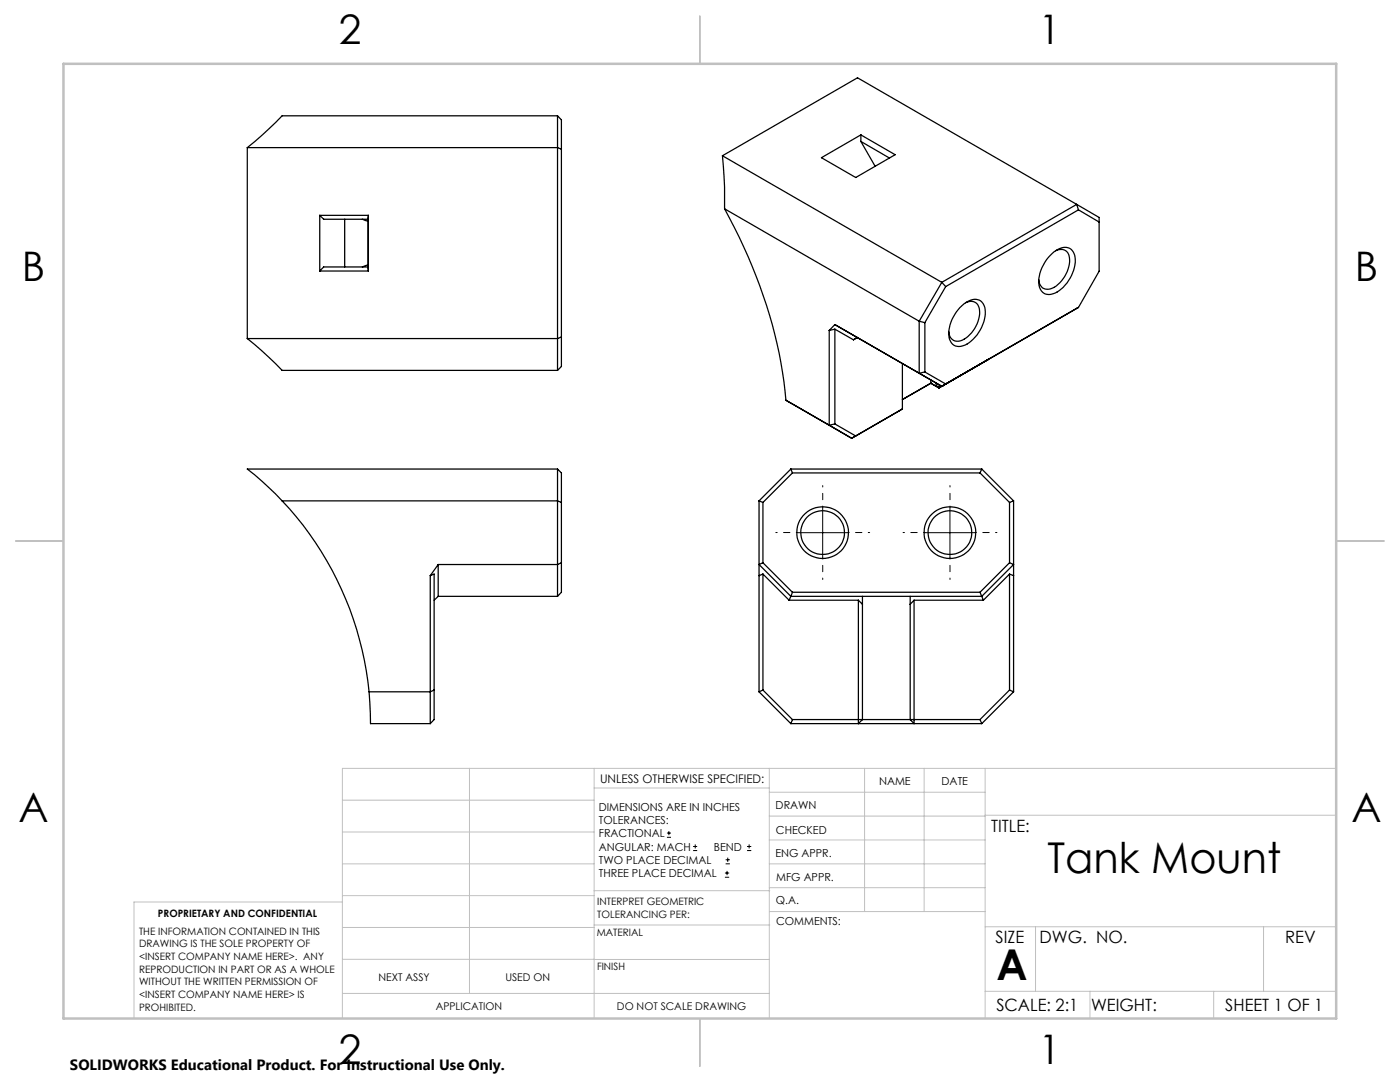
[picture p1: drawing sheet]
<svg xmlns="http://www.w3.org/2000/svg" width="279mm" height="216mm" viewBox="0 0 279 216" stroke-linecap="round" stroke-linejoin="round" font-family="sans-serif">
<g fill="none" stroke="#000" stroke-width=".2">
<path d="M159.2 106.3h10M164.2 101.3v10M184.6 106.3h10M189.6 101.3v10M133.1 167.1h.8M133.1 166.2h.8M133.5 165.8v.9M138.3 169.7h.8M138.3 168.9h.8M138.7 168.5v.8M144.7 175h.8M144.7 174.2h.8"/>
<path d="M144.8 172.4h.9M144.8 171.6h.9M145.1 173.8v.8M145.2 171.1v.9M149.1 169.7h.8M149.1 168.9h.8M149.5 168.5v.8"/>
</g>
<path d="M159.2 106.3h-4.4M164.2 101.3v-4.4M164.2 111.3v4.3M169.2 106.3h4.4M184.6 106.3h-4.4M189.6 101.3v-4.4M189.6 111.3v4.3M194.6 106.3h4.4" fill="none" stroke="#000" stroke-width=".2" stroke-dasharray="15.2 1.3 1.3 1.3" stroke-dashoffset="15"/>
<g fill="none" stroke="#c0c0c0" stroke-width=".2">
<path d="M68.3 159.7h50.3M93.7 153.3v44.9M118.6 153.3v49.9M118.6 157.2h34.9M153.5 153.3v49.9M153.5 158.1h43.1M172.5 153.3v28.6M184.4 153.3v28.6M196.6 153.3v49.9M266.7 153.3h-198.4v49.9M68.3 178.7h50.3M68.3 172.4h50.3"/>
<path d="M68.3 166h50.3M68.3 180h-41.6v23.2M118.6 177.7h35M153.5 167.6h43.1M153.5 162.8h43.1M153.5 172.4h43.1M153.5 177.1h43.1M196.6 162.7h70.1M68.3 198.2h85.2M68.3 191.4l85.2 .1M68.3 185.1h50.3M118.6 184.6h35"/>
<path d="M153.6 181.9h43M196.6 197.8h70.1M196.6 184.9h70.1M206.7 184.9v12.9M217.5 197.8v5.4M242.2 197.8v5.4M252.2 184.9v12.9"/>
</g>
<path d="M139.7 3.2v9.5M3.1 107.9h9.6M266.7 107.9h9.5M139.7 203.2v9.6" fill="none" stroke="#c0c0c0" stroke-width=".25"/>
<path d="M12.7 12.7h254v190.5h-254z" fill="none" stroke="#c0c0c0" stroke-width=".5"/>
<g fill="none" stroke="#000" stroke-width=".25">
<path d="M49.4 29.5h61.9l.7 .3M49.4 29.5v38.1M111.3 23.1h-55l-4.1 3.9-2.8 2.5M111.3 23.1l.7 .8v49.2l-.7 .8M111.3 23.1v50.8M144.2 31.1l.4 6.2v4.4M144.2 31.1l43.8 25.2M144.2 31.1l26.9-15.6 43.8 25.3M163.9 31.5l7.9-4.6 6.8 4-7.8 4.5zM171.8 26.9v1.3M171.8 28.2l2.9 5M171.8 28.2l5.7 3.3"/>
<path d="M63.8 54.1h9.7M63.8 43h9.7M63.8 43v11.1M63.8 43l.8 .7h8.8M68.8 43.7v9.6M72.3 43.7l1.1 .4M73.4 52.9l-1.1 .4M73.4 53.3h-8.8l-.8 .8M73.5 43v11.1M144.6 41.7a96.9 96.9 0 0 1 12.2 38.2M144.6 41.7l38.8 22.4M188 56.3l-4.6 7.8"/>
<path d="M188 56.3l.7 .9M188.7 57.2l-4.1 7.2M209.9 50.6a3 3 0 0 1 3.8-.9 3.9 3.9 0 0 1 .6 4.2 7.5 7.5 0 0 1-4.2 4.7 2.03 2.03 0 0 1-2.8-2.1 7.8 7.8 0 0 1 2.6-5.9zM210.7 50a1.82 1.82 0 0 1 2 0 1.82 1.82 0 0 1 .8 1.9 6.5 6.5 0 0 1-3.8 5.7 1.72 1.72 0 0 1-2.4-1.8M214.9 40.8l4.5 2.6v10.7l-4.2 7.2M214.9 40.8l-26.9 15.5M214.9 40.8l.3 1.1M215.2 41.9l-26.5 15.3M215.2 41.9l4.2 2.4M49.4 67.6l2.8 2.4 4.1 3.9h55M112 67.2l-.7 .4h-61.9M156.8 79.9l4.8 2.7"/>
<path d="M156.8 79.9l13.2 7.6M165.5 65.9v18.9M166.6 64.8l21.4 12.3M166.6 64.8l-1.1 1.1M166.6 64.8l4.5 2.5-.8 .5-3.7-2.1M166.6 65.7l-1.1 .2M166.6 65.7v18.9M180.1 72.5v9.1M183.4 64.1l1.2 .3M183.4 64.1v10.4l1.2-.3M184.6 74.2l4.1 2.4M184.6 64.4v9.8"/>
<path d="M185.7 75.8l.1 .6M185.7 76.4l1.1 .7M185.7 76.4h.1M185.7 76.4l.1 .1M185.8 76.4l-5.7 3.3 5.7-3.2M185.8 76.5l1.6 .9M186.8 76.4v.7M186.8 77.1h1.2M186.8 77.1l.6 .3M188 77.1h.1M188 77.1l-.6 .3M188.7 76.6l-.7 .5"/>
<path d="M191.6 61.4a3.7 3.7 0 0 1 3.9-1.5 3.2 3.2 0 0 1 1 3.8 7.4 7.4 0 0 1-4.3 5.3 2.03 2.03 0 0 1-2.8-2.1 7.7 7.7 0 0 1 2.2-5.5zM192.7 60.4a1.83 1.83 0 0 1 2 0 1.83 1.83 0 0 1 .8 1.8 6.3 6.3 0 0 1-4.2 5.9 1.73 1.73 0 0 1-1.9-1.9M197.2 71.7h.1M197.2 71.7l-.3 .2M215.2 61.3l-26.5 15.3M215.2 61.3l-27.8 16.1M56.3 99.9a65.1 65.1 0 0 1 17.4 38.1M56.3 99.9h55l.7 .4M111.3 93.6h-61.9l2.8 2.4 4.1 3.9M111.3 93.6l.7 .8v23.8l-.7 .8M111.3 93.6v25.4M151.5 99.9l.8 .4"/>
<path d="M151.5 99.9v38.1M157.8 93.6h38.1M157.8 93.6l.4 .8M157.8 93.6l-6.3 6.3M158.2 94.4l-5.9 5.9M158.2 94.4h37.4M165.5 84.8l4.5 2.7M166.6 84.6l-1.1 .2M166.6 84.6l4.2 2.4M170.8 87l-.8 .5M180.1 81.6l-9.3 5.4M180.1 81.6l-10.1 5.9"/>
<path d="M195.6 94.4l5.9 5.9M195.9 93.6l-.3 .8M195.9 93.6l6.4 6.3M202.3 99.9l-.8 .4M202.3 99.9v38.1M85.9 114.9v29.5M85.9 114.9l.7-.4v29.1l-.7 .8M87.5 112.6l-1.6 2.3M87.5 112.6v6.4M87.5 119l-.9 .8M87.5 119h23.8M112 112.3l-.7 .3h-23.8"/>
<path d="M152.3 112.3l5.9 5.9M152.3 100.3v12M152.3 114.5v23.2M152.3 112.3l-.8 .3 6.3 6.4M152.3 114.5l5.2 5.3M152.3 114.5l-.8 .4M157.5 119.8h13.8M157.8 119h38.1M157.8 119l-.3 .8M158.2 118.2h37.4M158.2 118.2l-.4 .8M171.3 119.8l.8 .8"/>
<path d="M172.1 119v24.6l-.8 .8v-24.6M181.6 119v24.6l.8 .8v-24.6M182.4 119.8h13.9M182.4 119.8l-.8 .8M195.6 118.2l.3 .8M195.9 119l.4 .8M201.5 100.3v12M201.5 114.5v23.2M201.5 112.3l-5.9 5.9M201.5 112.3l.8 .3-6.4 6.4M201.5 114.5l.8 .4M201.5 114.5l-5.2 5.3"/>
<path d="M73.7 138l.2 6.4h12M86.6 137.7l-.7 .3h-12.2M151.5 138l6.3 6.4M152.3 137.7l5.9 5.9M152.3 137.7l-.8 .3M201.5 137.7l.8 .3M201.5 137.7l-5.9 5.9M202.3 138l-6.4 6.4M157.8 144.4h38.1M158.2 143.6h37.4M158.2 143.6l-.4 .8M195.6 143.6l.3 .8"/>
<circle cx="164.2" cy="106.3" r="5.2"/>
<circle cx="164.2" cy="106.3" r="4.4"/>
<circle cx="189.6" cy="106.3" r="5.2"/>
<circle cx="189.6" cy="106.3" r="4.4"/>
</g>
<g font-size="8.5">
<text x="209" y="174.2">Tank Mount</text>
<text x="198.9" y="195.5">A</text>
</g>
<g font-size="8.1">
<text x="67.6" y="8.9">2</text>
<text x="207.3" y="8.9">1</text>
<text x="4.4" y="56.2">B</text>
<text x="270.4" y="56.2">B</text>
<text x="3.7" y="164.1">A</text>
<text x="269.7" y="164.1">A</text>
<text x="67.6" y="212.4">2</text>
<text x="207.3" y="212.4">1</text>
</g>
<g font-size="3.4">
<text x="197.8" y="166">TITLE:</text>
<text x="198.7" y="188.1">SIZE</text>
<text x="207.5" y="188.1">DWG. NO.</text>
<text x="256.5" y="188.2">REV</text>
<text x="198.8" y="201.7">SCALE: 2:1</text>
<text x="217.7" y="201.8">WEIGHT:</text>
<text x="244.5" y="201.7">SHEET 1 OF 1</text>
</g>
<text font-size="3" x="14" y="213.5">SOLIDWORKS Educational Product. For Instructional Use Only.</text>
<text font-size="2.4" x="119.8" y="156.2">UNLESS OTHERWISE SPECIFIED:</text>
<g font-size="2.2">
<text x="119.5" y="161.8">DIMENSIONS ARE IN INCHES</text>
<text x="154.8" y="161.4">DRAWN</text>
<text x="175.4" y="156.6">NAME</text>
<text x="187.9" y="156.7">DATE</text>
<text x="119.5" y="164.4">TOLERANCES:</text>
<text x="119.5" y="167.1">FRACTIONAL</text>
<text x="154.9" y="166.3">CHECKED</text>
<text x="119.5" y="169.7">ANGULAR: MACH</text>
<text x="119.5" y="172.4">TWO PLACE DECIMAL</text>
<text x="142.5" y="169.7">BEND</text>
<text x="154.8" y="171">ENG APPR.</text>
<text x="119.5" y="175">THREE PLACE DECIMAL</text>
<text x="154.9" y="175.7">MFG APPR.</text>
<text x="154.9" y="180.4">Q.A.</text>
<text x="154.9" y="184.6">COMMENTS:</text>
</g>
<g font-size="2.1">
<text x="75.5" y="195.7">NEXT ASSY</text>
<text x="100.9" y="195.7">USED ON</text>
<text x="86.9" y="201.5">APPLICATION</text>
<text x="123.1" y="201.6">DO NOT SCALE DRAWING</text>
</g>
<g font-size="2">
<text x="31.5" y="182.9">PROPRIETARY AND CONFIDENTIAL</text>
<text x="119.2" y="180.6">INTERPRET GEOMETRIC</text>
<text x="119.2" y="183.1">TOLERANCING PER:</text>
<text x="27.8" y="186.5">THE INFORMATION CONTAINED IN THIS</text>
<text x="27.8" y="189">DRAWING IS THE SOLE PROPERTY OF</text>
<text x="27.8" y="191.6">&lt;INSERT COMPANY NAME HERE&gt;. ANY</text>
<text x="119.1" y="186.7">MATERIAL</text>
<text x="27.8" y="194.1">REPRODUCTION IN PART OR AS A WHOLE</text>
<text x="27.8" y="196.6">WITHOUT THE WRITTEN PERMISSION OF</text>
<text x="119.1" y="193.5">FINISH</text>
<text x="27.8" y="199.1">&lt;INSERT COMPANY NAME HERE&gt; IS</text>
<text x="27.8" y="201.7">PROHIBITED.</text>
</g>
</svg>
